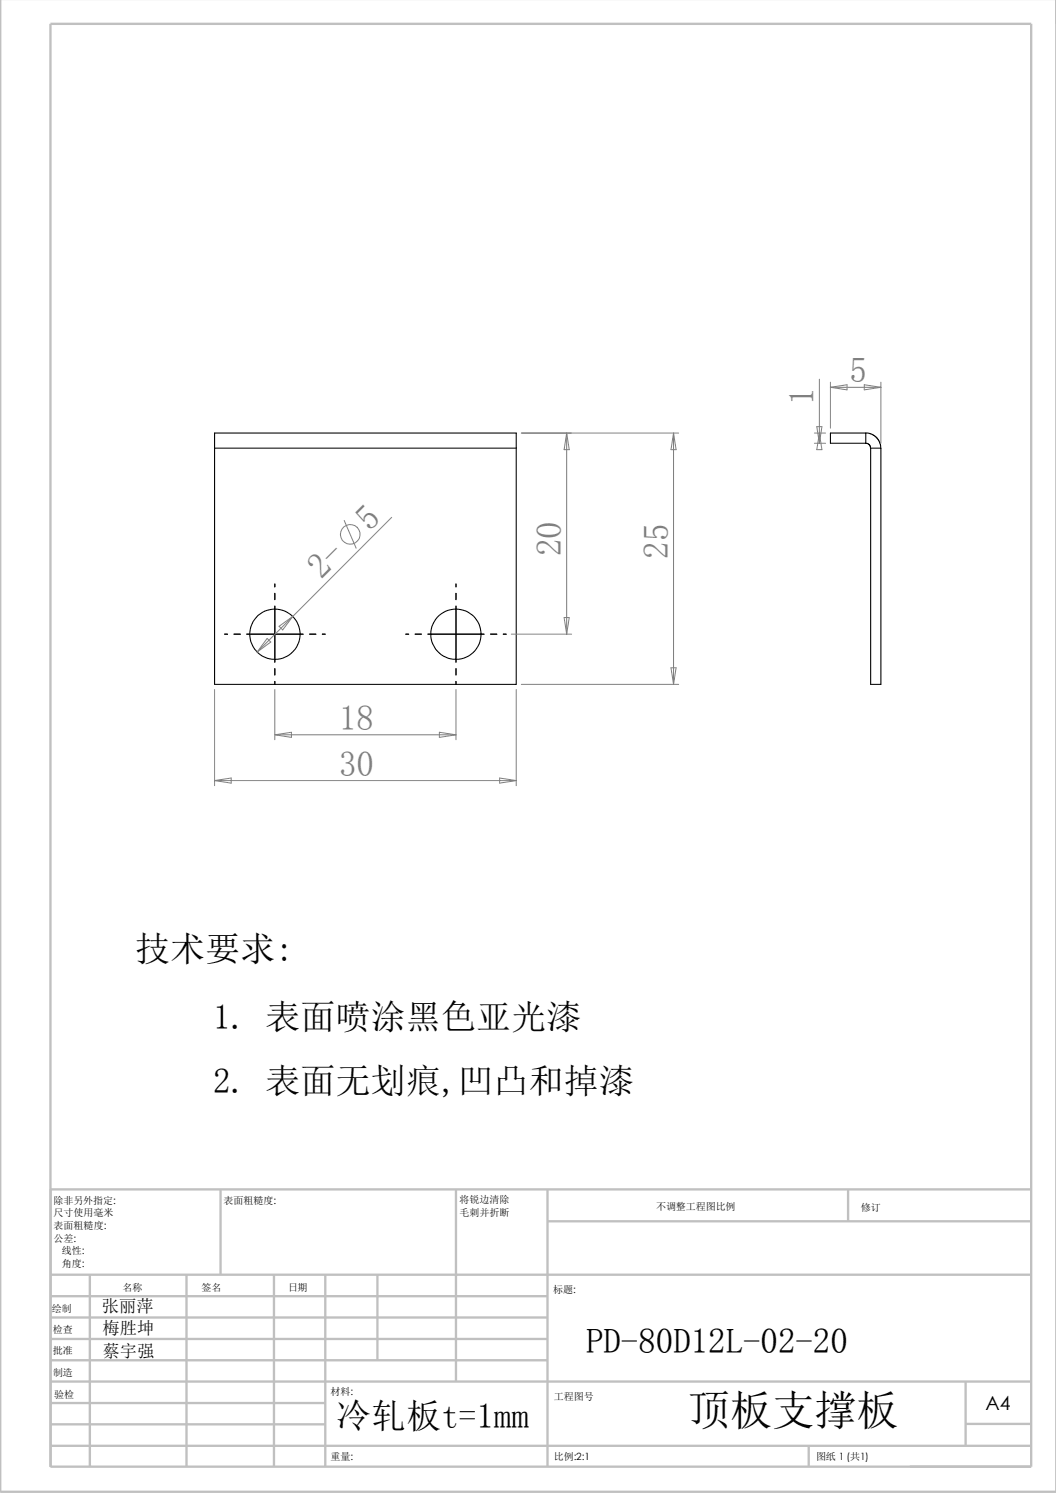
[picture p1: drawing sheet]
<svg xmlns="http://www.w3.org/2000/svg" width="210mm" height="297mm" viewBox="0 0 210 297" stroke-linecap="round" stroke-linejoin="round" font-family="sans-serif">
<g fill="none" stroke="#c0c0c0" stroke-width=".47">
<path d="M0 -.1v296.9h210M10 4.7h195.1v287.1h-195.1zM43.9 236.6v17M90.7 236.6v38.2M108.9 236.6v55.2M168.7 236.5v6.4M205.1 236.6h-195v55.2M10.1 253.6h195M10.1 257.9h98.8M17.9 253.6v38.2M37.1 253.6v38.2M54.5 253.6v38.2"/>
<path d="M64.7 253.6v38.2M75.1 253.6v17M108.9 243h96.2M10.1 262.1h98.8M10.1 266.4h98.8M10.1 270.6h98.8M10.1 274.8h195M10.1 279.1h54.6M192 274.7v12.8M10.1 287.6h195M10.1 283.3h54.6M160.8 287.5v4.3"/>
<path d="M192 283.3h13.1"/>
</g>
<g fill="none" stroke="#000" stroke-width=".21">
<path d="M42.7 89.2v-3.1h60v3.1M42.7 89.2h60M42.7 89.2v46.9h60v-46.9M172.2 88.2l.6 .2 .3 .8M172.2 86.1l.9 .2 1.2 .7 .7 1.1 .2 1.1M172.2 86.1v2.1M172.2 86.1h-7.1v2.1h7.1M173.1 89.2h2.1M173.1 89.2v46.9h2.1v-46.9"/>
<circle cx="54.7" cy="126.2" r="5"/>
<circle cx="90.7" cy="126.2" r="5"/>
</g>
<g fill="none" stroke="#000" stroke-width=".2">
<path d="M54.7 116.2v.6M54.7 118v1.3M90.7 116.2v.6M90.7 118v1.3M44.7 126.2h.6M46.5 126.2h1.3M49.1 126.2h11.2M54.7 120.6v11.1M54.7 133v1.3M54.7 135.6v.5M61.6 126.2h1.2M64.1 126.2h.6"/>
<path d="M80.7 126.2h.6M82.5 126.2h1.3M85.1 126.2h11.2M90.7 120.6v11.1M90.7 133v1.3M90.7 135.6v.5M97.5 126.2h1.3M100.1 126.2h.6"/>
</g>
<g fill="none" stroke="#808080" stroke-width=".2">
<path d="M162.9 75.4v12.8M165.1 77l3.3-.5v1.1zM165.1 76v9.2M165.1 77h10.1M171.9 76.5l3.3 .5-3.3 .6zM175.2 76v12.2M103.7 86.1h31.3M112.7 86.1l.5 3.4h-1zM112.7 86.1v40.1M133.9 86.1l.6 3.4h-1.1zM133.9 86.1v50M162 86.1h2.2"/>
<path d="M162 88.2h2.2M162.4 84.9h1l-.5 3.3zM162.9 86.1l.5 3.4h-1zM68.5 103.5l2.3 5.6M77.9 102.9l-26.8 26.8M42.7 137.2v19.1M53.1 127l.7 .7-2.7 2zM54.7 137.2v10M55.5 124.6l2.7-2-2 2.7zM90.7 137.2v10M101.7 126.2h12M102.7 137.2v19.1"/>
<path d="M103.7 136.1h31.3M112.2 122.9h1l-.5 3.3zM133.4 132.8h1.1l-.6 3.3zM42.7 155.3h60M42.7 155.3l3.3-.5v1zM54.7 146.2h36M54.7 146.2l3.3-.5v1zM87.4 145.7l3.3 .5-3.3 .5zM99.4 154.8l3.3 .5-3.3 .5z"/>
<circle cx="69.7" cy="106.3" r="1.96"/>
</g>
<text font-size="8.4" x="136.8" y="283.4">顶板支撑板</text>
<g font-size="6.9" fill="#808080">
<text x="168.9" y="76.1">5</text>
<text x="161.8" y="80.5" transform="rotate(-90 161.8 80.5)">1</text>
<text x="73.5" y="105.8" transform="rotate(-45 73.5 105.8)">5</text>
<text x="111.6" y="110.7" transform="rotate(-90 111.6 110.7)">20</text>
<text x="132.8" y="111.1" transform="rotate(-90 132.8 111.1)">25</text>
<text x="63.9" y="115.4" transform="rotate(-45 63.9 115.4)">2-</text>
<text x="67.4" y="145.2">18</text>
<text x="67.4" y="154.3">30</text>
</g>
<g font-size="6.9">
<text x="26.9" y="191.1">技术要求:</text>
<text x="42.4" y="204.8">1. 表面喷涂黑色亚光漆</text>
<text x="42.4" y="217.4">2. 表面无划痕,凹凸和掉漆</text>
<text x="116.5" y="269.1">PD-80D12L-02-20</text>
<text x="66.8" y="284">冷轧板t=1mm</text>
</g>
<text font-size="3.9" x="196" y="280.4">A4</text>
<g font-size="3.4">
<text x="20.2" y="261">张丽萍</text>
<text x="20.4" y="265.4">梅胜坤</text>
<text x="20.4" y="270">蔡宇强</text>
</g>
<g font-size="2">
<text x="10.7" y="239.5">除非另外指定:</text>
<text x="44.5" y="239.5">表面粗糙度:</text>
<text x="91.4" y="239.4">将锐边清除</text>
<text x="10.7" y="242">尺寸使用毫米</text>
<text x="10.7" y="244.5">表面粗糙度:</text>
<text x="91.4" y="241.9">毛刺并折断</text>
<text x="130.5" y="240.8">不调整工程图比例</text>
<text x="171.2" y="241">修订</text>
<text x="10.7" y="247">公差:</text>
<text x="12.3" y="252">角度:</text>
<text x="12.3" y="249.5">线性:</text>
<text x="24.4" y="256.9">名称</text>
<text x="40.1" y="256.8">签名</text>
<text x="57.3" y="256.8">日期</text>
<text x="110" y="257.1">标题:</text>
<text x="10.3" y="261">绘制</text>
<text x="10.5" y="269.3">批准</text>
<text x="10.5" y="265.3">检查</text>
<text x="10.5" y="273.6">制造</text>
<text x="10.8" y="278">验检</text>
<text x="65.7" y="277.4">材料:</text>
<text x="110.2" y="278.5">工程图号</text>
<text x="65.7" y="290.4">重量:</text>
<text x="110.2" y="290.5">比例:2:1</text>
<text x="162.3" y="290.4">图纸 1 (共1)</text>
</g>
</svg>
